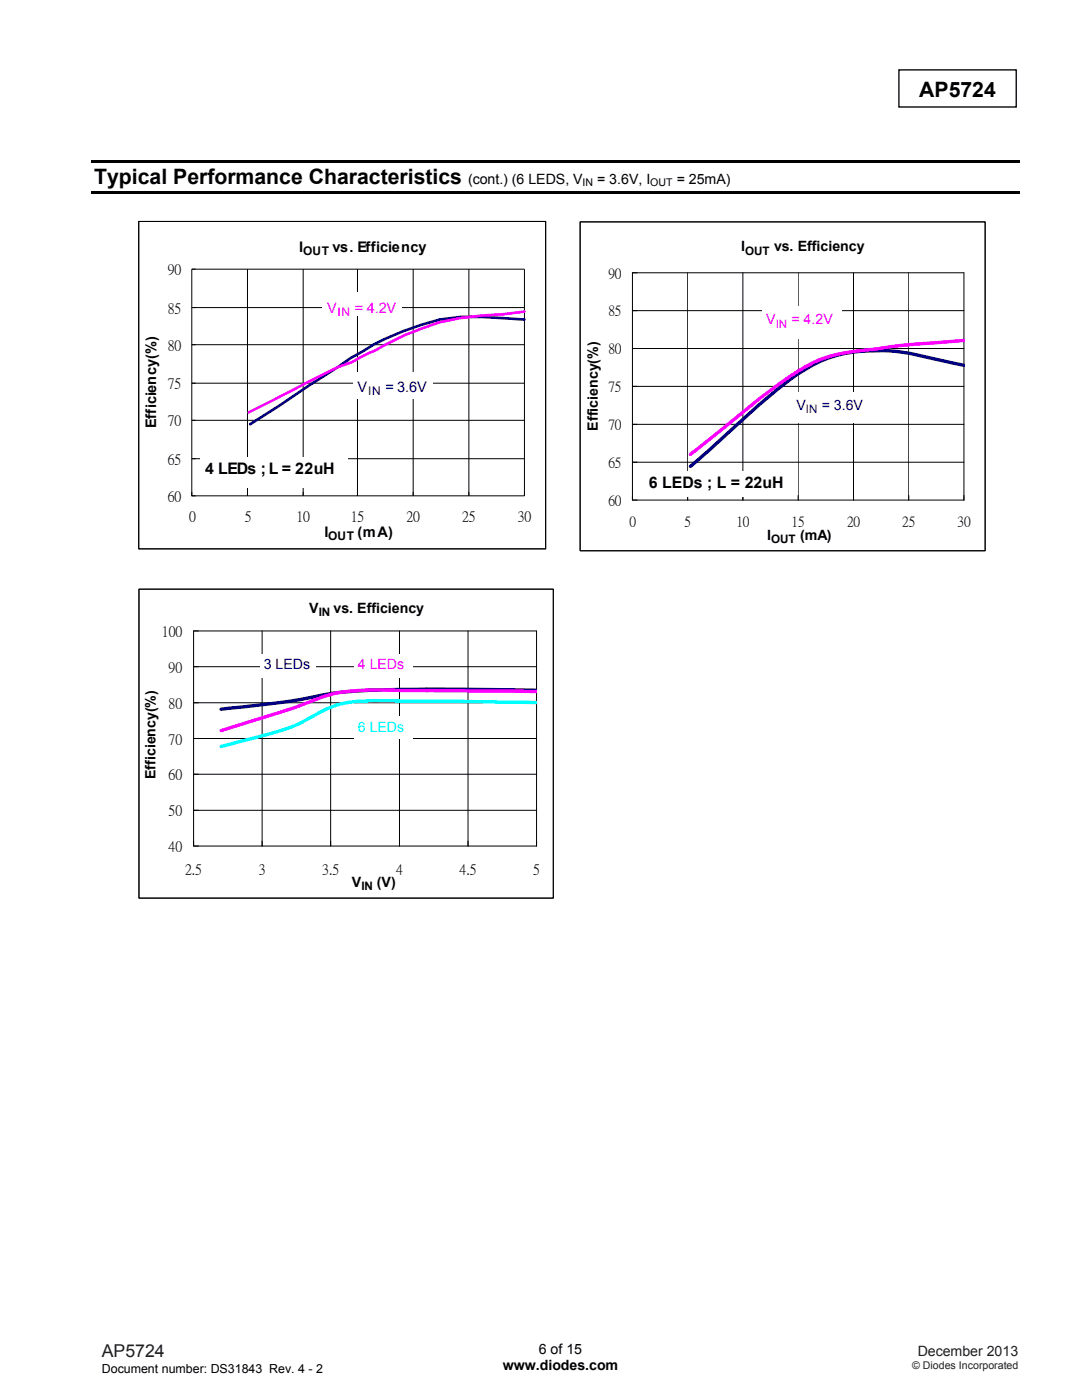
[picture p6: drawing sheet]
<svg xmlns="http://www.w3.org/2000/svg" width="216mm" height="279mm" viewBox="0 0 216 279" stroke-linecap="round" stroke-linejoin="round" font-family="sans-serif">
<path d="M179.4 13.9h23.4v7.5h-23.4z" fill="none" stroke="#000" stroke-width=".26"/>
<path d="M18.3 32h185.2v.5h-185.2zM18.3 38.1h185.2v.5h-185.2z" fill="#000"/>
<path d="M27.7 44.2h81.2v65.3h-81.2z" fill-rule="evenodd" fill="#fff" stroke="#000" stroke-width=".2"/>
<path d="M27.7 44.2h81.2v65.3h-81.2zM49.4 53.7v45.3M60.5 53.7v45.3M71.3 53.7v45.3M82.4 53.7v45.3M93.6 53.7v45.3M38.3 76.5h66.3M38.3 68.8h66.3M38.3 61.4h66.3M38.3 91.5h66.3M38.3 83.9h66.3M38.3 98.2v.8h66.3v-45.3h-66.3v45.3h.8" fill="none" stroke="#000" stroke-width=".2"/>
<path d="M104.6 63.8l-8.4-.6h-4.2l-4.3 .6a53.8 53.8 0 0 0-15.3 6.3l-2.4 1.3-14.3 9.6-5.8 3.7" fill="none" stroke="#000080" stroke-width=".53"/>
<path d="M104.6 62.2l-4.2 .5-4.2 .3-4.5 .5-4 .8a54.5 54.5 0 0 0-12.7 5.6l-2.4 1-2.3 1.3-2.9 1.1-17.8 9" fill="none" stroke="#f0f" stroke-width=".53"/>
<g fill="#fff">
<path d="M40 91.2h29.4v6.1h-29.4z"/>
<path d="M64.3 58.4h15.9v4.7h-15.9z"/>
<path d="M70.4 74.3h15.9v5.2h-15.9z"/>
</g>
<path d="M115.8 44.3h80.8v65.6h-80.8z" fill-rule="evenodd" fill="#fff" stroke="#000" stroke-width=".2"/>
<path d="M115.8 44.3h80.8v65.6h-80.8zM137.2 54.4v45.4M148.2 54.4v45.4M159.3 54.4v45.4M170.3 54.4v45.4M181.3 54.4v45.4M126.2 77.1h66.1M126.2 69.6h66.1M126.2 62h66.1M126.2 98.9v.9h66.1v-45.4h-66.1v45.4h.9M126.2 92.2h66.1M126.2 84.7h66.1" fill="none" stroke="#000" stroke-width=".2"/>
<path d="M192.3 72.9l-5.5-1.2a38.8 38.8 0 0 0-18-1.2 26 26 0 0 0-11.1 5.2 281.7 281.7 0 0 0-17.3 15.1l-2.6 2.3" fill="none" stroke="#000080" stroke-width=".68"/>
<path d="M192.3 67.9a236.8 236.8 0 0 0-19.6 2 27.6 27.6 0 0 0-16 5.8l-5.1 3.8-13.8 11.2" fill="none" stroke="#f0f" stroke-width=".68"/>
<g fill="#fff">
<path d="M128.7 94.1h29.5v5h-29.5z"/>
<path d="M158.2 78.2h15.7v6.1h-15.7z"/>
<path d="M152.1 61.2h15.8v6.5h-15.8z"/>
</g>
<path d="M27.7 117.6h82.7v61.6h-82.7z" fill-rule="evenodd" fill="#fff" stroke="#000" stroke-width=".2"/>
<path d="M27.7 117.6h82.7v61.6h-82.7zM38.6 133.1h68.5M52.3 125.9v42.9M66 125.9v42.9M79.7 125.9v42.9M93.4 125.9v42.9M38.6 154.5h68.5M38.6 147.4h68.5M38.6 140.3h68.5M38.6 161.7h68.5M38.6 167.9v.9h68.5v-42.9h-68.5v42.9h1" fill="none" stroke="#000" stroke-width=".2"/>
<path d="M107.1 137.8l-15.2-.2a217.6 217.6 0 0 0-25.9 .8 170.1 170.1 0 0 1-21.9 3.1" fill="none" stroke="#000080" stroke-width=".68"/>
<path d="M107.1 138l-28.8-.3a49 49 0 0 0-12.4 .9l-.9 .3a267.3 267.3 0 0 1-20.9 6.9" fill="none" stroke="#f0f" stroke-width=".68"/>
<path d="M107.1 140.2l-27.9-.3a47 47 0 0 0-11.3 .6 34.6 34.6 0 0 0-7.4 3.5 56.2 56.2 0 0 1-11.5 3.7l-4.9 1.3" fill="none" stroke="#0ff" stroke-width=".68"/>
<g fill="#fff">
<path d="M51.8 130.6h11.1v4.8h-11.1z"/>
<path d="M70.6 143h11.6v4.5h-11.6z"/>
<path d="M70.6 130.6h11.6v4.8h-11.6z"/>
</g>
<g font-size="4.2">
<text x="183.4" y="19.3">AP5724</text>
<text x="18.8" y="36.8">Typical Performance Characteristics</text>
</g>
<text font-size="3.5" fill="#231f20" x="20.3" y="270.9">AP5724</text>
<g font-size="3.2">
<text x="40.9" y="94.5">4 LEDs ; L = 22uH</text>
<text x="129.5" y="97.5">6 LEDs ; L = 22uH</text>
</g>
<g font-size="2.9">
<text x="59.7" y="50.3">I</text>
<text x="66.3" y="50.3">vs. Efficiency</text>
<text x="33.5" y="54.7">90</text>
<text x="33.5" y="62.4">85</text>
<text x="33.5" y="69.8">80</text>
<text x="33.5" y="77.5">75</text>
<text x="31.2" y="85.5" transform="rotate(-90 31.2 85.5)">Efficiency(%)</text>
<text x="33.5" y="84.9">70</text>
<text x="33.5" y="92.6">65</text>
<text x="33.5" y="100">60</text>
<text x="37.7" y="103.9">0</text>
<text x="48.9" y="103.9">5</text>
<text x="59.2" y="103.9">10</text>
<text x="64.7" y="107.2">I</text>
<text x="70" y="103.9">15</text>
<text x="71.3" y="107.2">(mA)</text>
<text x="81.1" y="103.9">20</text>
<text x="92.3" y="103.9">25</text>
<text x="103.3" y="103.9">30</text>
<text x="32.3" y="126.9">100</text>
<text x="33.7" y="134.1">90</text>
<text x="33.7" y="141.3">80</text>
<text x="33.7" y="148.4">70</text>
<text x="33.7" y="155.6">60</text>
<text x="33.7" y="162.7">50</text>
<text x="33.7" y="169.9">40</text>
<text x="37" y="174.3">2.5</text>
<text x="51.6" y="174.3">3</text>
<text x="64.3" y="174.3">3.5</text>
<text x="79" y="174.3">4</text>
<text x="91.7" y="174.3">4.5</text>
<text x="106.4" y="174.3">5</text>
</g>
<g font-size="2.9" fill="#f0f">
<text x="65.3" y="62.4">V</text>
<text x="70.8" y="62.4">= 4.2V</text>
</g>
<g font-size="2.9" fill="#000080">
<text x="71.3" y="78.3">V</text>
<text x="76.9" y="78.3">= 3.6V</text>
</g>
<g font-size="2.8">
<text x="93.4" y="36.8">(cont.) (6 LEDS, V</text>
<text x="119.1" y="36.8">= 3.6V, I</text>
<text x="135" y="36.8">= 25mA)</text>
<text x="147.9" y="50.2">I</text>
<text x="154.5" y="50.2">vs. Efficiency</text>
<text x="121.4" y="55.4">90</text>
<text x="121.4" y="62.9">85</text>
<text x="121.4" y="70.5">80</text>
<text x="121.4" y="78.1">75</text>
<text x="119.3" y="85.9" transform="rotate(-90 119.3 85.9)">Efficiency(%)</text>
<text x="121.4" y="85.6">70</text>
<text x="121.4" y="93.2">65</text>
<text x="121.4" y="100.8">60</text>
<text x="125.6" y="105.1">0</text>
<text x="136.6" y="105.1">5</text>
<text x="146.9" y="105.1">10</text>
<text x="153.1" y="107.7">I</text>
<text x="157.9" y="105.1">15</text>
<text x="159.6" y="107.7">(mA)</text>
<text x="169" y="105.1">20</text>
<text x="180" y="105.1">25</text>
<text x="191.1" y="105.1">30</text>
<text x="61.7" y="122.4">V</text>
<text x="66.5" y="122.4">vs. Efficiency</text>
<text x="31.1" y="155.5" transform="rotate(-90 31.1 155.5)">Efficiency(%)</text>
<text x="70.2" y="177">V</text>
<text x="75.2" y="177">(V)</text>
<text x="100.3" y="273.5">www.diodes.com</text>
<text x="107.5" y="270.2">6 of 15</text>
</g>
<g font-size="2.8" fill="#f0f">
<text x="152.9" y="64.7">V</text>
<text x="157.9" y="64.7">= 4.2V</text>
<text x="71.4" y="133.6">4 LEDs</text>
</g>
<g font-size="2.8" fill="#000080">
<text x="158.9" y="81.8">V</text>
<text x="164" y="81.8">= 3.6V</text>
<text x="52.6" y="133.6">3 LEDs</text>
</g>
<text font-size="2.8" fill="#0ff" x="71.4" y="146">6 LEDs</text>
<text font-size="2.8" fill="#231f20" x="183.1" y="270.6">December 2013</text>
<text font-size="2.5" x="20.3" y="274">Document number: DS31843 Rev. 4 - 2</text>
<g font-size="2.4">
<text x="60.5" y="50.9">OUT</text>
<text x="65.5" y="107.8">OUT</text>
</g>
<text font-size="2.4" fill="#f0f" x="67.4" y="63">IN</text>
<text font-size="2.4" fill="#000080" x="73.4" y="78.9">IN</text>
<g font-size="2.3">
<text x="148.7" y="50.8">OUT</text>
<text x="153.9" y="108.4">OUT</text>
<text x="63.6" y="123">IN</text>
<text x="72.1" y="177.7">IN</text>
</g>
<text font-size="2.3" fill="#f0f" x="154.8" y="65.4">IN</text>
<text font-size="2.3" fill="#000080" x="160.8" y="82.4">IN</text>
<g font-size="2.1">
<text x="116.2" y="37.2">IN</text>
<text x="129.8" y="37.2">OUT</text>
</g>
<text font-size="2.1" fill="#231f20" x="182" y="273.2">© Diodes Incorporated</text>
</svg>
